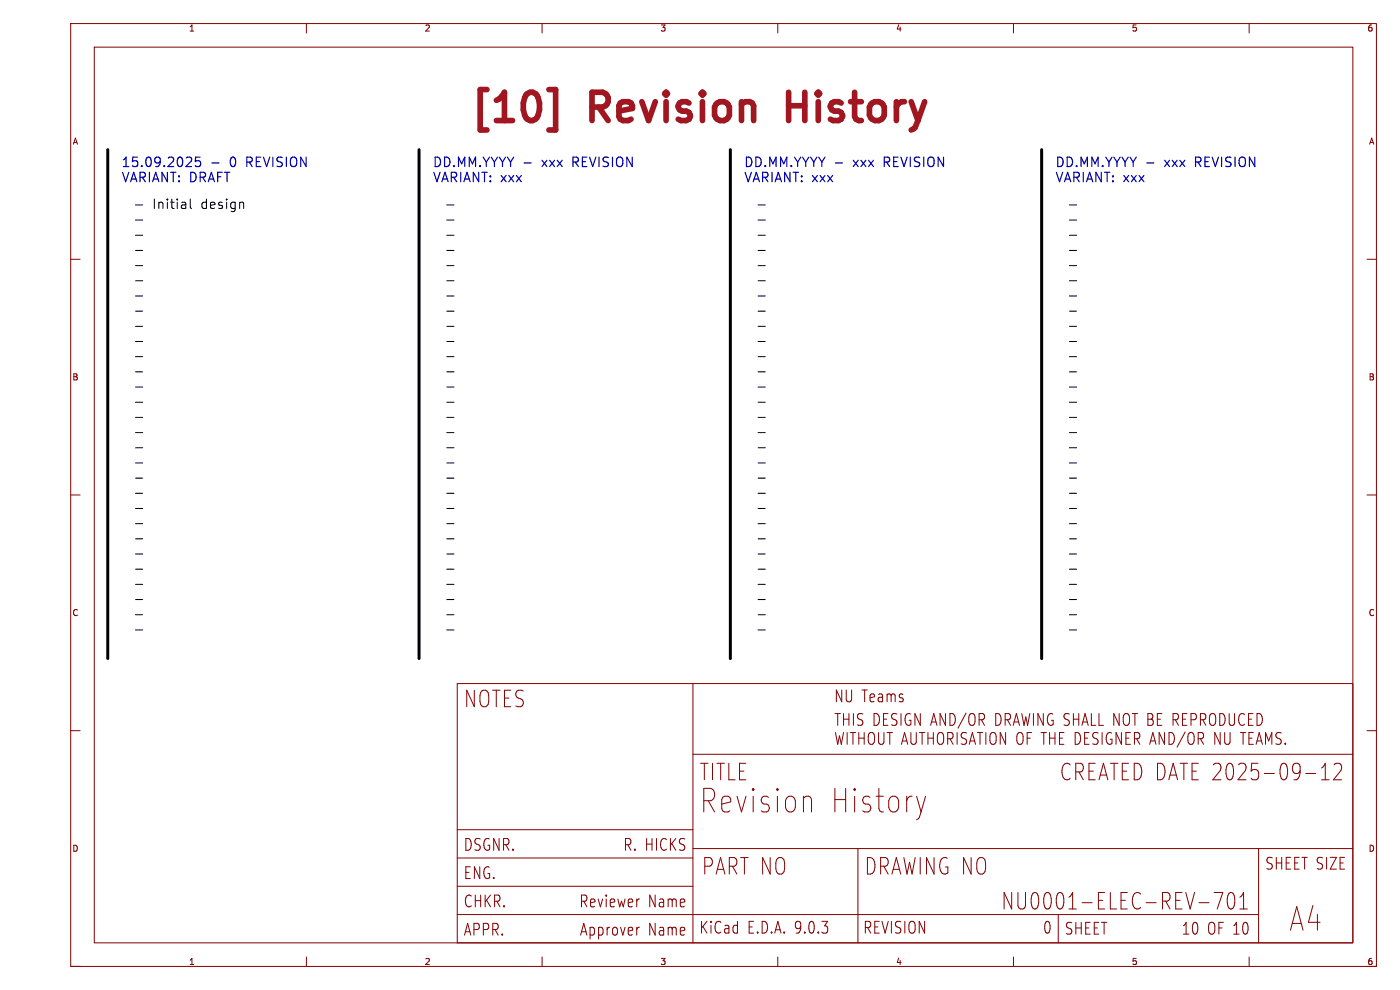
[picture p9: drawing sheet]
<svg xmlns="http://www.w3.org/2000/svg" width="297mm" height="210mm" viewBox="0 0 297 210" stroke-linecap="round" stroke-linejoin="round" font-family="sans-serif">
<g fill="none" stroke="#840000" stroke-width=".21">
<path d="M15 5h277v200h-277zM20 10h267v190h-267zM65 5v2M115 5v2M165 5v2M215 5v2M265 5v2M15 55h2M290 55h2M15 105h2M290 105h2M15 155h2"/>
<path d="M147 145h140v55h-140zM147 145h-50v55h50M177.2 155.4l.5 2.5 .4-1.8 .4 1.8 .5-2.5M179.7 155.4v2.5M181 155.4v2.5M182.2 155.4v2.5M182.2 156.6h1.1M183.3 155.4v2.5M184.7 155.4l-.2 .1a1.85 1.85 0 0 0 .2 2.4l.5-.1a1.85 1.85 0 0 0-.2-2.4M186.4 155.4v2l.4 .5 .5-.1 .2-.4v-2M188.8 155.4v2.5M191.2 157.9l.7-2.5 .7 2.5"/>
<path d="M191.4 157.2h1M193.2 155.4v2l.4 .5 .6-.1 .2-.4v-2M195.6 155.4v2.5M196.9 156.6h1.1M196.9 155.4v2.5M198 155.4v2.5M199.3 155.4l-.2 .1a1.85 1.85 0 0 0 .2 2.4l.6-.1a1.85 1.85 0 0 0-.2-2.4M201 155.4v2.5M201.5 156.7l.7 1.2M201.8 155.4a.73 .73 0 0 1 .4 .6 .73 .73 0 0 1-.4 .7h-.8M203 155.4v2.5M204.3 155.4l-.3 .2-.1 .5a.99 .99 0 0 0 1 .7l.1 .4-.1 .6-.2 .1-.8-.1"/>
<path d="M204.8 155.4l.2 .1M205.6 157.9l.7-2.5 .7 2.5M205.8 157.2h1M207.9 155.4v2.5M209.1 155.4v2.5M210.5 155.4l-.2 .1a1.85 1.85 0 0 0 .2 2.4l.5-.1a1.85 1.85 0 0 0-.1-2.4M213.3 155.4v2.5l-1.1-2.5v2.5M216.2 155.4l-.2 .1a1.85 1.85 0 0 0 .2 2.4l.6-.1a1.85 1.85 0 0 0-.2-2.4M217.9 156.6h.7M217.9 155.4v2.5M221.4 155.4v2.5M222.7 156.6h1.1"/>
<path d="M222.7 155.4v2.5M223.8 155.4v2.5M224.8 156.6h.6M224.8 155.4v2.5h.9M228.1 155.4v2.5h.5a1.49 1.49 0 0 0 0-2.5M230.1 156.6h.7M230.1 155.4v2.5h.9M232.2 155.4l-.3 .2-.1 .5a.99 .99 0 0 0 1 .7l.2 .4-.2 .6-.2 .1-.8-.1M232.7 155.4l.3 .1M233.8 155.4v2.5M235.3 155.4a1.49 1.49 0 0 0 0 2.5l.6-.2v-.9h-.4M235.6 155.4l.2 .1"/>
<path d="M237.9 155.4v2.5l-1.1-2.5v2.5M238.9 156.6h.6M238.9 155.4v2.5h.9M240.7 155.4v2.5M241.1 156.7l.7 1.2M241.4 155.4a.73 .73 0 0 1 .4 .6 .73 .73 0 0 1-.4 .7h-.7M243.9 157.9l.7-2.5 .6 2.5M244.1 157.2h.9M247 155.4v2.5l-1.1-2.5v2.5M248 155.4v2.5h.5a1.49 1.49 0 0 0 0-2.5M251.4 155.3l-1.7 3.2M252.5 155.4l-.2 .1a1.85 1.85 0 0 0 .2 2.4l.5-.1a1.85 1.85 0 0 0-.1-2.4"/>
<path d="M254.2 155.4v2.5M254.7 156.7l.6 1.2M255 155.4a.73 .73 0 0 1 .4 .6 .73 .73 0 0 1-.4 .7h-.8M258.9 155.4v2.5l-1.2-2.5v2.5M259.8 155.4v2l.4 .5 .6-.1 .2-.4v-2M263.7 155.4v2.5M265 156.6h.6M265 155.4v2.5h.9M266.5 157.9l.6-2.5 .7 2.5M266.7 157.2h.9M268.5 157.9v-2.5l.6 1.8 .7-1.8v2.5M271 155.4l-.2 .2-.1 .5a.99 .99 0 0 0 .9 .7l.2 .4-.2 .6-.2 .1-.7-.1"/>
<path d="M271.5 155.4l.3 .1M272.7 157.7v.2M290 155h2M97 176h50M147 160h140M171.6 168.9l.4 .2 .2 .5v2.6M196.4 168.9l-1 3.3M277 164.1h2.2M280.4 165.4h1.6M280.4 162.9l.8-1v3.5M283 162.2l.4-.3h.7a1.01 1.01 0 0 1 .4 1.5l-1.6 2h1.7M97 194h170"/>
<path d="M97 188h50M97 182h50M135.5 196.7h.2M147 180h140M182 180v20M224.5 194v6M254.4 191.5h2.1M257.6 189.3h1.8l-1.2 3.5M260.8 189.5a.63 .63 0 0 1 .7-.1 .63 .63 0 0 1 .3 .6 2.31 2.31 0 0 1-.5 2.8 .74 .74 0 0 1-.8-.6 3.3 3.3 0 0 1 .3-2.7zM263 192.8h1.6M263 190.3l.8-1v3.5M267 180v20"/>
<path d="M15 205h2M65 203v2M115 203v2M165 203v2M215 203v2M265 203v2M290 205h2"/>
</g>
<path d="M22.9 31.8v107.9M88.9 31.8v107.9M154.9 31.8v107.9M221 31.8v107.9" fill="none" stroke="#000" stroke-width=".63"/>
<g fill="none" stroke="#000" stroke-width=".21">
<path d="M28.7 43.5h1.6M28.7 46.7h1.6M28.7 49.9h1.6M28.7 53.1h1.6M28.7 56.3h1.6M28.7 59.6h1.6M40.4 42.2v1.7l.3 .3M51.4 42.9l.3 .3v1M94.8 43.5h1.5M94.8 46.7h1.5M94.8 49.9h1.5M94.8 53.1h1.5"/>
<path d="M94.8 56.3h1.5M94.8 59.6h1.5M160.8 43.5h1.6M160.8 46.7h1.6M160.8 49.9h1.6M160.8 53.1h1.6M160.8 56.3h1.6M160.8 59.6h1.6M226.9 43.5h1.5M226.9 46.7h1.5M226.9 49.9h1.5M226.9 53.1h1.5"/>
<path d="M226.9 56.3h1.5M226.9 59.6h1.5M28.7 62.8h1.6M28.7 66h1.6M28.7 69.2h1.6M28.7 72.4h1.6M28.7 75.7h1.6M28.7 78.9h1.6M94.8 62.8h1.5M94.8 66h1.5M94.8 69.2h1.5M94.8 72.4h1.5"/>
<path d="M94.8 75.7h1.5M94.8 78.9h1.5M160.8 62.8h1.6M160.8 66h1.6M160.8 69.2h1.6M160.8 72.4h1.6M160.8 75.7h1.6M160.8 78.9h1.6M226.9 62.8h1.5M226.9 66h1.5M226.9 69.2h1.5M226.9 72.4h1.5"/>
<path d="M226.9 75.7h1.5M226.9 78.9h1.5M28.7 82.1h1.6M28.7 85.3h1.6M28.7 88.5h1.6M28.7 91.8h1.6M28.7 95h1.6M28.7 98.2h1.6M94.8 82.1h1.5M94.8 85.3h1.5M94.8 88.5h1.5M94.8 91.8h1.5"/>
<path d="M94.8 95h1.5M94.8 98.2h1.5M160.8 82.1h1.6M160.8 85.3h1.6M160.8 88.5h1.6M160.8 91.8h1.6M160.8 95h1.6M160.8 98.2h1.6M226.9 82.1h1.5M226.9 85.3h1.5M226.9 88.5h1.5M226.9 91.8h1.5"/>
<path d="M226.9 95h1.5M226.9 98.2h1.5M28.7 101.4h1.6M28.7 104.6h1.6M28.7 107.9h1.6M28.7 111.1h1.6M28.7 114.3h1.6M28.7 117.5h1.6M94.8 101.4h1.5M94.8 104.6h1.5M94.8 107.9h1.5M94.8 111.1h1.5"/>
<path d="M94.8 114.3h1.5M94.8 117.5h1.5M160.8 101.4h1.6M160.8 104.6h1.6M160.8 107.9h1.6M160.8 111.1h1.6M160.8 114.3h1.6M160.8 117.5h1.6M226.9 101.4h1.5M226.9 104.6h1.5M226.9 107.9h1.5M226.9 111.1h1.5"/>
<path d="M226.9 114.3h1.5M226.9 117.5h1.5M28.7 120.7h1.6M28.7 124h1.6M28.7 127.2h1.6M28.7 130.4h1.6M28.7 133.6h1.6M94.8 120.7h1.5M94.8 124h1.5M94.8 127.2h1.5M94.8 130.4h1.5M94.8 133.6h1.5"/>
<path d="M160.8 120.7h1.6M160.8 124h1.6M160.8 127.2h1.6M160.8 130.4h1.6M160.8 133.6h1.6M226.9 120.7h1.5M226.9 124h1.5M226.9 127.2h1.5M226.9 130.4h1.5M226.9 133.6h1.5"/>
</g>
<path d="M40.3 33.3l.4 .4-.1 .5-1.2 1.1h1.3M42.5 33.3h-1l-.1 1 .3-.2 .7 .1 .2 .3-.1 .6-.3 .2h-.5l-.3-.2M44.9 34.6h1.6" fill="none" stroke="#0000c2" stroke-width=".25"/>
<path d="M116.4 19h1.5v8.6h-1.5" fill="none" stroke="#a21622" stroke-width="1.2"/>
<g font-size="8.4" fill="#a21622">
<text x="99" y="27.7">[10]</text>
<text x="125.4" y="27.7">Revision</text>
<text x="169.5" y="27.7">History</text>
</g>
<g font-size="7" fill="#840000">
<text x="148.3" y="172.5">Revision</text>
<text x="175.7" y="172.5">History</text>
<text x="273.6" y="197.7">A4</text>
</g>
<g font-size="4.9" fill="#840000">
<text x="98.3" y="150.2">NOTES</text>
<text x="148.3" y="165.7">TITLE</text>
<text x="225" y="165.7">CREATED DATE 2025-09-12</text>
<text x="148.8" y="185.7">PART NO</text>
<text x="183.3" y="185.7">DRAWING NO</text>
<text x="212.6" y="193.3">NU0001-ELEC-REV-701</text>
</g>
<g font-size="3.5" fill="#840000">
<text x="176.9" y="149.2">NU Teams</text>
<text x="176.9" y="154.2">THIS DESIGN AND/OR</text>
<text x="210.8" y="154.2">DRAWING SHALL NOT BE REPRODUCED WITHOUT</text>
<text x="98.3" y="180.7">DSGNR.</text>
<text x="132.3" y="180.7">R. HICKS</text>
<text x="268.4" y="184.7">SHEET SIZE</text>
<text x="98.3" y="186.7">ENG.</text>
<text x="98.3" y="192.7">CHKR.</text>
<text x="122.9" y="192.7">Reviewer</text>
<text x="137.5" y="192.7">Name</text>
<text x="98.3" y="198.7">APPR.</text>
<text x="123" y="198.7">Approver</text>
<text x="137.5" y="198.7">Name</text>
<text x="148.3" y="198.3">KiCad</text>
<text x="158.4" y="198.3">E.D.A. 9.0.3</text>
<text x="183" y="198.3">REVISION</text>
<text x="221.3" y="198.3">0</text>
<text x="225.8" y="198.5">SHEET</text>
<text x="250.7" y="198.5">10 OF 10</text>
</g>
<g font-size="2.8" fill="#0000c2">
<text x="25.6" y="36">15.09.2025</text>
<text x="25.6" y="39.2">VARIANT: DRAFT</text>
<text x="49" y="36">0</text>
<text x="52.8" y="36">REVISION</text>
<text x="91.7" y="36">DD.MM.YYYY -</text>
<text x="91.7" y="39.2">VARIANT: xxx</text>
<text x="115.3" y="36">xxx</text>
<text x="122" y="36">REVISION</text>
<text x="157.7" y="36">DD.MM.YYYY -</text>
<text x="157.7" y="39.2">VARIANT: xxx</text>
<text x="181.3" y="36">xxx</text>
<text x="188" y="36">REVISION</text>
<text x="223.7" y="36">DD.MM.YYYY -</text>
<text x="223.7" y="39.2">VARIANT: xxx</text>
<text x="247.3" y="36">xxx</text>
<text x="254.1" y="36">REVISION</text>
</g>
<g font-size="2.8">
<text x="32.2" y="44.6">Initial</text>
<text x="42.5" y="44.6">design</text>
</g>
<g font-size="1.8" fill="#840000">
<text x="40" y="6.9">1</text>
<text x="90" y="6.9">2</text>
<text x="140" y="6.9">3</text>
<text x="190" y="6.9">4</text>
<text x="240" y="6.9">5</text>
<text x="290" y="6.9">6</text>
<text x="15.3" y="30.9">A</text>
<text x="290.3" y="30.9">A</text>
<text x="15.3" y="80.9">B</text>
<text x="290.3" y="80.9">B</text>
<text x="15.3" y="130.9">C</text>
<text x="290.3" y="130.9">C</text>
<text x="15.3" y="180.9">D</text>
<text x="290.3" y="180.9">D</text>
<text x="40" y="204.9">1</text>
<text x="90" y="204.9">2</text>
<text x="140" y="204.9">3</text>
<text x="190" y="204.9">4</text>
<text x="240" y="204.9">5</text>
<text x="290" y="204.9">6</text>
</g>
</svg>
